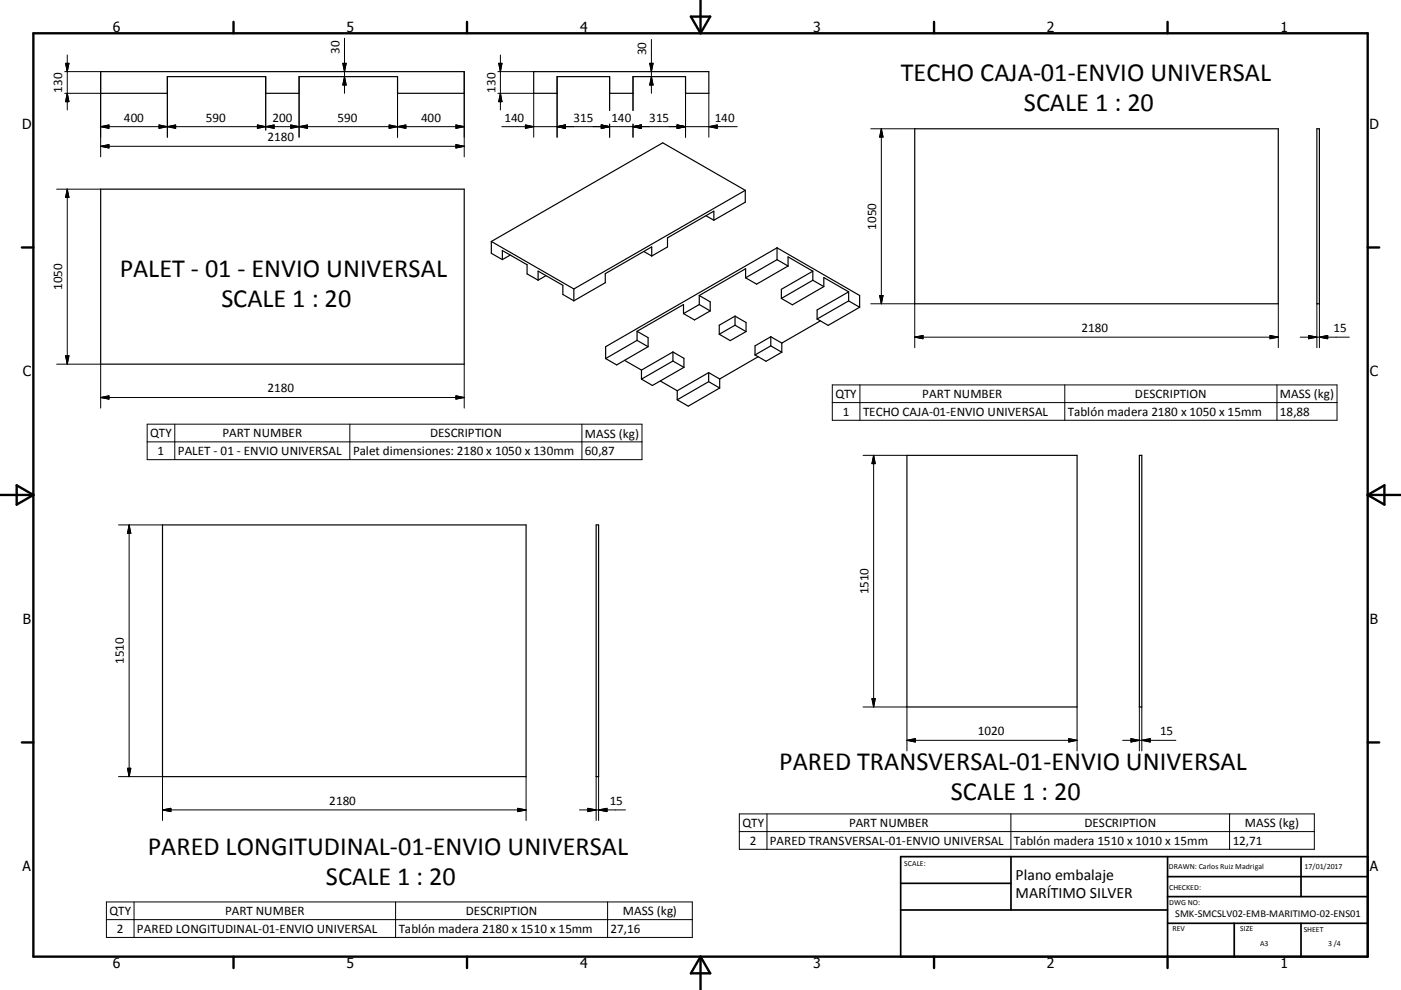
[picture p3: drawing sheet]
<svg xmlns="http://www.w3.org/2000/svg" width="420mm" height="297mm" viewBox="0 0 420 297" stroke-linecap="round" stroke-linejoin="round" font-family="sans-serif">
<g fill="none" stroke="#000" stroke-width=".36">
<path d="M30.2 21.5h109v6.5h-20v-5h-29.5v5h-10v-5h-29.5v5h-20zM160 21.5h52.5v6.5h-7v-5h-15.7v5h-7v-5h-15.8v5h-7zM274.2 38.6h109v52.5h-109zM394.8 38.6h.8v52.5h-.8zM30.2 56.7h109v52.6h-109zM223.4 57.1l-51.4 29.6M223.4 57.1l-24.7-14.2-51.4 29.5M223.4 57.1v3.6l-9.4 5.4M147.3 72.4l24.7 14.3M147.3 72.4v3.6l3.3 1.9M150.6 77.9v-2.7l7.4 4.2v2.8l3.3 1.9M153 76.5l-2.4 1.4"/>
<path d="M193 75.4l2.4 1.4M195.4 76.8v-2.7l-13.9 8v2.7l-9.5 5.4M211.7 64.7l2.3 1.4M214 66.1v-2.7l-13.9 8v2.7l-4.7 2.7M233 74.3l-51.4 29.7v3.6M233 74.3l24.7 14.4v3.5M233 77.9l-9.5 5.4M233 77.9l3.3 1.9M233 74.3v3.6M236.3 79.8v-2.7l7.4 4.3M236.3 79.8l-9.5 5.4-3.3-1.9M161.3 84.1v-2.8l7.4 4.3v2.7l3.3 1.9"/>
<path d="M163.7 82.7l-2.4 1.4M172 86.7v3.5M191 99.4l3.3 1.9v2.7M191 99.4v2.7M204.9 94.1v-2.7l-13.9 8M209.6 88.7l3.3 1.9v2.7M209.6 91.4l3.3 1.9M209.6 88.7v2.7M209.6 91.4l-4.7 2.7M212.9 93.3l-4.7 2.7-3.3-1.9M220.4 94.8l-4.8 2.8v2.7M220.4 94.8l3.3 2v2.7"/>
<path d="M220.4 97.6l3.3 1.9M220.4 97.6l-4.8 2.7M220.4 94.8v2.8M223.5 83.3v-2.7l-13.9 8.1M223.7 99.5l-4.8 2.7-3.3-1.9M243.7 81.4l-9.4 5.4v2.7M243.7 84.1l3.3 1.9M243.7 81.4v2.7M243.7 84.1l-9.4 5.4M245.9 96.3l-11.5 6.6M247 86v-2.7l7.4 4.3M247 86l-9.4 5.4-3.3-1.9"/>
<path d="M254.4 87.6l-9.4 5.4v2.7M254.4 90.3l-9.4 5.4M254.4 87.6v2.7M254.4 90.3l3.3 1.9M257.7 92.2l-9.4 5.4-3.3-1.9M187.2 108.1l5.1 2.9M191 102.1l3.3 1.9M191 102.1l-9.4 5.5M192.3 111v2.7M194.3 104l-9.4 5.5-3.3-1.9M198 114.3l5 2.9M201.7 105.6l3.3 1.9v2.7"/>
<path d="M201.7 105.6l-9.4 5.4M201.7 108.3l3.3 1.9M201.7 105.6v2.7M201.7 108.3l-9.4 5.4M203 117.2v2.7M205 110.2l-9.4 5.4-3.3-1.9M212.5 111.8v2.7M212.5 111.8l3.3 1.9M212.5 111.8l-9.5 5.4M212.5 114.5l-9.5 5.4M212.5 114.5l3.3 1.9M215.8 116.4l-9.5 5.5-3.3-2"/>
<path d="M215.8 113.7v2.7M227.3 107l-11.5 6.7M231.1 101l-4.7 2.8v2.7M231.1 101l3.3 1.9M231.1 103.8l3.3 1.9M231.1 101v2.8M231.1 103.8l-4.7 2.7M234.4 105.7l-4.7 2.7-3.3-1.9M234.4 102.9v2.8M271.9 136.6h51v75.5h-51zM341.6 136.6h.7v75.5h-.7zM48.7 157.5h109v75.5h-109z"/>
<path d="M178.7 157.5h.8v75.5h-.8z"/>
</g>
<g fill="none" stroke="#000" stroke-width=".71">
<path d="M10 10h400v277h-400zM70 6.6v3.4M140 6.6v3.4M207.1 5h5.8l-2.9 5zM210 0v10M280 6.6v3.4M350 6.6v3.4M6.6 74.2h3.4M410 74.2h3.5M0 148.5h10M5 145.6l5 2.9-5 2.9zM410 148.5h10.1"/>
<path d="M410 148.5l5.1-2.9v5.8zM6.6 222.7h3.4M410 222.7h3.5M70 287v3.4M140 287v3.4M210 287v10M210 287l2.9 5h-5.8zM280 287v3.4M350 287v3.4"/>
</g>
<path d="M270 257h140v30h-140zM303.1 257v16M350 257v30M390.1 257v12M270 265h33.1M270 273h80M350 277h60M350 269h60M350 263h60M370 277v10M390.1 277v10" fill="none" stroke="#000" stroke-width=".51"/>
<g fill="none" stroke="#000" stroke-width=".3">
<path d="M19.7 19h1l-.5 2.5zM20.2 16.5v16.5M102.8 19h1l-.5 2.5zM103.3 11.5v16.5M149.5 19h1l-.5 2.5zM150 16.5v16.5M194.8 19h1l-.5 2.5zM195.3 11.8v16.2M19.4 21.5h10.8v25.6M19.4 28h10.8M20.2 28l.5 2.5h-1zM30.2 38l2.5-.5v1z"/>
<path d="M30.2 38h109M47.7 37.5l5 1v-1l-5 1zM50.2 23v18.2M77.2 37.5v1l5-1v1zM79.7 23v16M87.2 37.5v1l5-1v1zM89.7 23v18.2M103.3 23l.5 2.5h-1zM116.7 37.5l5 1v-1l-5 1zM119.2 23v18.2M136.7 37.5l2.5 .5-2.5 .5zM139.2 21.5v25.6"/>
<path d="M149.3 28h10.7v13.2M149.3 21.5h10.7M150 28l.5 2.5h-1zM150.5 38h70.5M157.5 37.5l2.5 .5-2.5 .5zM167 38l2.5-.5v1zM167 23v18.2M180.3 37.5l2.5 .5-2.5 .5zM182.8 23v10.2M182.8 37.2v4M189.8 38l2.5-.5v1zM189.8 23v10.2"/>
<path d="M189.8 37.2v4M195.3 23l.5 2.5h-1zM203 37.5l2.5 .5-2.5 .5zM205.5 23v18.2M212.5 38l2.5-.5v1zM212.5 28v13.2M261.1 38.6h13.1M264.2 38.6v52.5M264.2 38.6l.5 2.5h-1zM17 56.7h13.2M20.2 56.7v52.6M20.2 56.7l.5 2.5h-1z"/>
<path d="M30.2 43.9l2.5-.5v1zM30.2 43.9h109M136.7 43.4l2.5 .5-2.5 .5zM261.1 91.1h13.1v13.2M263.7 88.7h1l-.5 2.4zM383.2 91.1v13.2M394.8 91.1v13.2M395.6 91.1v13.2M17 109.3h13.2v13.1M19.7 106.7h1l-.5 2.6zM30.2 119.3h109M30.2 119.3l2.5-.5v.9z"/>
<path d="M136.7 118.8l2.5 .5-2.5 .4zM139.2 109.3v13.1M249.5 115.5h151.4v10.6h-151.4zM257.8 115.5v10.6M274.2 101.2h109M274.2 101.2l2.5-.6v1zM319.2 115.5v10.6M380.8 100.6l2.4 .6-2.4 .4zM382.8 115.5v10.6M389.8 101.2h14.7M392.3 100.6l2.5 .6-2.5 .4zM395.6 101.2l2.5-.6v1z"/>
<path d="M44.1 127.3h148.4v10.6h-148.4zM44.1 132.6h148.4M52.4 127.3v10.6M104.9 127.3v10.6M174.5 127.3v10.6M249.5 120.8h151.4M258.7 136.6h13.2M261.9 136.6v75.5M261.9 136.6l.5 2.5h-1zM35.5 157.5h13.2M38.7 157.5v75.5M38.7 157.5l.5 2.5h-1z"/>
<path d="M258.7 212.1h13.2v13.2M261.4 209.6h1l-.5 2.5zM322.9 212.1v13.2M341.6 212.1v13.2M342.3 212.1v13.2M35.5 233h13.2v13.2M38.2 230.5h1l-.5 2.5zM157.7 233v13.2M178.7 233v13.2M179.5 233v13.2M271.9 222.1h51M271.9 222.1l2.5-.5v1z"/>
<path d="M320.4 221.6l2.5 .5-2.5 .5zM336.6 222.1h15.9M339.1 221.6l2.5 .5-2.5 .5zM342.3 222.1l2.5-.5v1zM48.7 243h109M48.7 243l2.5-.5v1zM155.2 242.5l2.5 .5-2.5 .5zM173.7 243h13.8M176.2 242.5l2.5 .5-2.5 .5zM179.5 243l2.5-.5v1zM221.7 244.2h172.3v10.6h-172.3zM221.7 249.5h172.3"/>
<path d="M229.9 244.2v10.6M303.1 244.2v10.6M368.6 244.2v10.6M31.9 270.6h175.7v10.6h-175.7zM31.9 275.9h175.7M40.2 270.6v10.6M118.6 270.6v10.6M182.2 270.6v10.6"/>
</g>
<g fill="#000" stroke="#000" stroke-width=".3">
<path d="M19.7 19h1l-.5 2.5zM102.8 19h1l-.5 2.5zM149.5 19h1l-.5 2.5zM194.8 19h1l-.5 2.5zM20.2 28l.5 2.5h-1zM30.2 38l2.5-.5v1zM47.7 37.5l2.5 .5-2.5 .5zM50.2 38l2.5-.5v1zM77.2 37.5l2.5 .5-2.5 .5zM79.7 38l2.5-.5v1zM87.2 37.5l2.5 .5-2.5 .5zM89.7 38l2.5-.5v1z"/>
<path d="M103.3 23l.5 2.5h-1zM116.7 37.5l2.5 .5-2.5 .5zM119.2 38l2.5-.5v1zM136.7 37.5l2.5 .5-2.5 .5zM150 28l.5 2.5h-1zM157.5 37.5l2.5 .5-2.5 .5zM167 38l2.5-.5v1zM180.3 37.5l2.5 .5-2.5 .5zM189.8 38l2.5-.5v1zM195.3 23l.5 2.5h-1zM203 37.5l2.5 .5-2.5 .5zM212.5 38l2.5-.5v1z"/>
<path d="M20.2 56.7l.5 2.5h-1zM30.2 43.9l2.5-.5v1zM136.7 43.4l2.5 .5-2.5 .5zM264.2 38.6l.5 2.5h-1zM263.7 88.7h1l-.5 2.4zM19.7 106.7h1l-.5 2.6zM30.2 119.3l2.5-.5v.9zM136.7 118.8l2.5 .5-2.5 .4zM274.2 101.2l2.5-.6v1zM380.8 100.6l2.4 .6-2.4 .4zM392.3 100.6l2.5 .6-2.5 .4zM395.6 101.2l2.5-.6v1z"/>
<path d="M261.9 136.6l.5 2.5h-1zM38.7 157.5l.5 2.5h-1zM261.4 209.6h1l-.5 2.5zM38.2 230.5h1l-.5 2.5zM271.9 222.1l2.5-.5v1zM320.4 221.6l2.5 .5-2.5 .5zM339.1 221.6l2.5 .5-2.5 .5zM342.3 222.1l2.5-.5v1zM48.7 243l2.5-.5v1zM155.2 242.5l2.5 .5-2.5 .5zM176.2 242.5l2.5 .5-2.5 .5zM179.5 243l2.5-.5v1z"/>
</g>
<g font-size="7.9">
<text x="270.1" y="24.4">TECHO CAJA-01-ENVIO UNIVERSAL</text>
<text x="307" y="33.4">SCALE 1 : 20</text>
<text x="35.9" y="83.1">PALET - 01 - ENVIO UNIVERSAL</text>
<text x="66.4" y="92.1">SCALE 1 : 20</text>
<text x="233.6" y="231.1">PARED TRANSVERSAL-01-ENVIO UNIVERSAL</text>
<text x="285.1" y="240">SCALE 1 : 20</text>
<text x="44.3" y="256.5">PARED LONGITUDINAL-01-ENVIO UNIVERSAL</text>
<text x="97.7" y="265.4">SCALE 1 : 20</text>
</g>
<g font-size="4.7">
<text x="304.5" y="263.9">Plano embalaje</text>
<text x="304.5" y="269.3">MARÍTIMO SILVER</text>
</g>
<g font-size="4.2">
<text x="33.9" y="9.6">6</text>
<text x="103.9" y="9.6">5</text>
<text x="173.9" y="9.6">4</text>
<text x="243.8" y="9.6">3</text>
<text x="313.9" y="9.6">2</text>
<text x="383.9" y="9.6">1</text>
<text x="6.7" y="38.7">D</text>
<text x="410.5" y="38.7">D</text>
<text x="6.9" y="112.9">C</text>
<text x="410.7" y="112.9">C</text>
<text x="6.9" y="187.1">B</text>
<text x="410.7" y="187.1">B</text>
<text x="6.8" y="261.4">A</text>
<text x="410.7" y="261.4">A</text>
<text x="33.9" y="290.4">6</text>
<text x="103.9" y="290.4">5</text>
<text x="173.9" y="290.4">4</text>
<text x="243.8" y="290.4">3</text>
<text x="313.9" y="290.4">2</text>
<text x="383.9" y="290.4">1</text>
</g>
<g font-size="3.9">
<text x="101.8" y="16.3" transform="rotate(-90 101.8 16.3)">30</text>
<text x="193.7" y="16.6" transform="rotate(-90 193.7 16.6)">30</text>
<text x="18.6" y="27.8" transform="rotate(-90 18.6 27.8)">130</text>
<text x="148.5" y="27.8" transform="rotate(-90 148.5 27.8)">130</text>
<text x="37.2" y="36.5">400</text>
<text x="61.7" y="36.5">590</text>
<text x="81.7" y="36.5">200</text>
<text x="101.2" y="36.5">590</text>
<text x="126.2" y="36.5">400</text>
<text x="151.2" y="36.5">140</text>
<text x="172" y="36.5">315</text>
<text x="183.3" y="36.5">140</text>
<text x="194.6" y="36.5">315</text>
<text x="214.3" y="36.5">140</text>
<text x="80.2" y="42.3">2180</text>
<text x="262.6" y="68.9" transform="rotate(-90 262.6 68.9)">1050</text>
<text x="18.6" y="87" transform="rotate(-90 18.6 87)">1050</text>
<text x="324.3" y="99.6">2180</text>
<text x="399.8" y="99.6">15</text>
<text x="80.2" y="117.7">2180</text>
<text x="250.4" y="119.4">QTY</text>
<text x="276.5" y="119.4">PART NUMBER</text>
<text x="340.3" y="119.4">DESCRIPTION</text>
<text x="383.7" y="119.5">MASS (kg)</text>
<text x="252.6" y="124.7">1</text>
<text x="258.7" y="124.7">TECHO CAJA-01-ENVIO UNIVERSAL</text>
<text x="320.1" y="124.8">Tablón madera 2180 x 1050 x 15mm</text>
<text x="383.7" y="124.7">18,88</text>
<text x="45" y="131.2">QTY</text>
<text x="66.7" y="131.2">PART NUMBER</text>
<text x="128.9" y="131.2">DESCRIPTION</text>
<text x="175.3" y="131.3">MASS (kg)</text>
<text x="47.2" y="136.5">1</text>
<text x="53.3" y="136.5">PALET - 01 - ENVIO UNIVERSAL</text>
<text x="105.8" y="136.6">Palet dimensiones: 2180 x 1050 x 130mm</text>
<text x="175.3" y="136.5">60,87</text>
<text x="260.3" y="178.3" transform="rotate(-90 260.3 178.3)">1510</text>
<text x="37.2" y="199.2" transform="rotate(-90 37.2 199.2)">1510</text>
<text x="293.2" y="220.6">1020</text>
<text x="347.8" y="220.6">15</text>
<text x="98.7" y="241.4">2180</text>
<text x="182.8" y="241.4">15</text>
<text x="222.6" y="248.1">QTY</text>
<text x="254.6" y="248.1">PART NUMBER</text>
<text x="325.1" y="248.1">DESCRIPTION</text>
<text x="373.2" y="248.2">MASS (kg)</text>
<text x="224.8" y="253.4">2</text>
<text x="230.8" y="253.4">PARED TRANSVERSAL-01-ENVIO UNIVERSAL</text>
<text x="304" y="253.5">Tablón madera 1510 x 1010 x 15mm</text>
<text x="369.6" y="253.4">12,71</text>
<text x="32.9" y="274.5">QTY</text>
<text x="67.5" y="274.5">PART NUMBER</text>
<text x="139.7" y="274.5">DESCRIPTION</text>
<text x="186.8" y="274.6">MASS (kg)</text>
<text x="35.1" y="279.8">2</text>
<text x="41.1" y="279.8">PARED LONGITUDINAL-01-ENVIO UNIVERSAL</text>
<text x="119.5" y="279.9">Tablón madera 2180 x 1510 x 15mm</text>
<text x="183" y="279.8">27,16</text>
</g>
<text font-size="3.1" x="352.3" y="275.3">SMK-SMCSLV02-EMB-MARITIMO-02-ENS01</text>
<g font-size="2.4">
<text x="271.1" y="259.7">SCALE:</text>
<text x="350.4" y="260.8">DRAWN: Carlos Ruiz Madrigal</text>
<text x="391.1" y="260.6">17/01/2017</text>
<text x="350.5" y="267">CHECKED:</text>
<text x="350.5" y="271.4">DWG NO:</text>
<text x="351.5" y="279.3">REV</text>
<text x="371.9" y="279.4">SIZE</text>
<text x="390.9" y="279.6">SHEET</text>
<text x="377.8" y="283.9">A3</text>
<text x="398.2" y="283.8">3 /4</text>
</g>
</svg>
